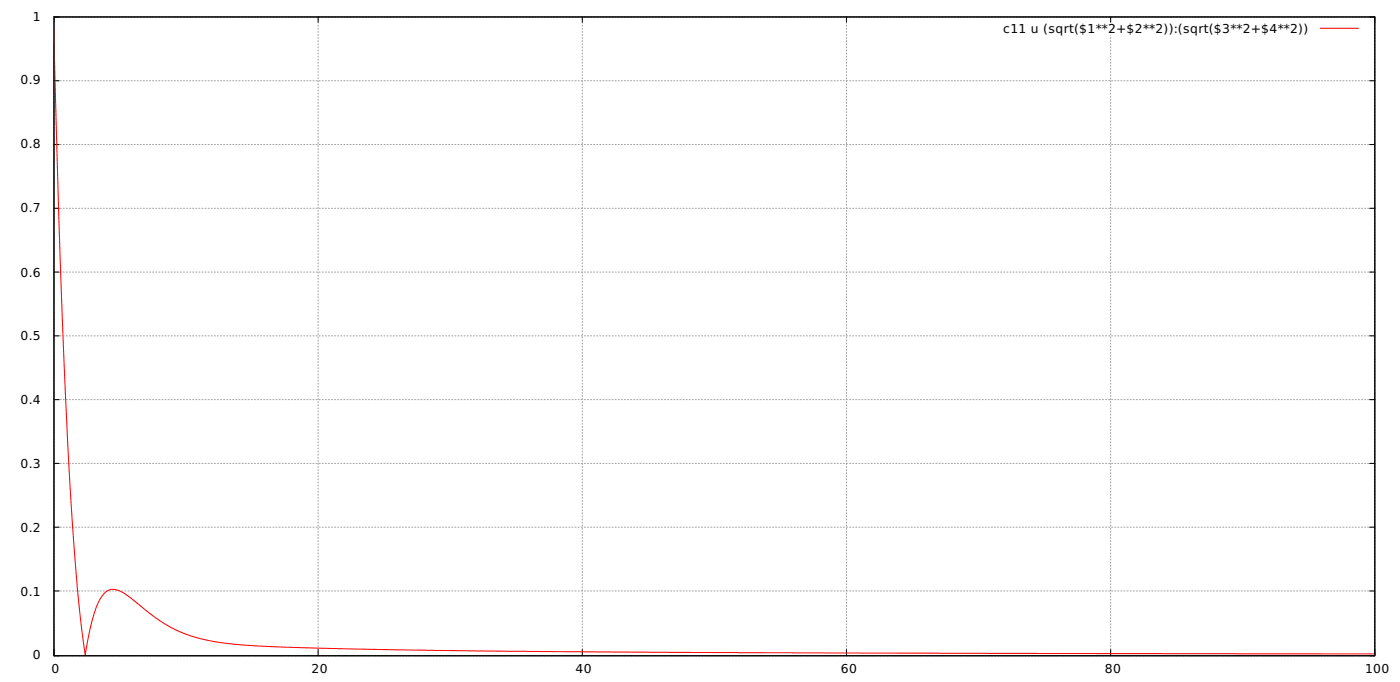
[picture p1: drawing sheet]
<svg xmlns="http://www.w3.org/2000/svg" width="480mm" height="234mm" viewBox="0 0 480 234" stroke-linecap="round" stroke-linejoin="round" font-family="sans-serif">
<g fill="none" stroke="#a0a0a4" stroke-width=".35" stroke-dasharray=".4 .7">
<path d="M18.5 5.8h453.3M381.2 7.6v-1.8M18.5 27.7h453.3M18.5 49.6h453.3M18.5 71.4h453.3M18.5 93.3h453.3M18.5 115.2h453.3M18.5 137.1h453.3M18.5 158.9h453.3M18.5 180.8h453.3M18.5 202.7h453.3M18.5 224.9h453.3"/>
<path d="M18.5 224.9v-219.1M109.2 224.9v-219.1M199.8 224.9v-219.1M290.5 224.9v-219.1M381.2 224.9v-212.7M471.8 224.9v-219.1"/>
</g>
<g fill="none" stroke="#000" stroke-width=".35">
<path d="M18.5 5.8h453.3v219.1h-453.3zM20.3 5.8h-1.8v1.8M109.2 5.8v1.8M199.8 5.8v1.8M290.5 5.8v1.8M381.2 5.8v1.8M470.1 5.8h1.7v1.8M18.5 27.7h1.8M470.1 27.7h1.7M18.5 49.6h1.8M470.1 49.6h1.7M18.5 71.4h1.8"/>
<path d="M470.1 71.4h1.7M18.5 93.3h1.8M470.1 93.3h1.7M18.5 115.2h1.8M470.1 115.2h1.7M18.5 137.1h1.8M470.1 137.1h1.7M18.5 158.9h1.8M470.1 158.9h1.7M18.5 180.8h1.8M470.1 180.8h1.7M18.5 202.7h1.8"/>
<path d="M470.1 202.7h1.7M18.5 222.8v2.1h1.8M109.2 222.8v2.1M199.8 222.8v2.1M290.5 222.8v2.1M381.2 222.8v2.1M471.8 222.8v2.1h-1.7"/>
</g>
<path d="M18.3 5.7l2.8 94.9a1848.1 1848.1 0 0 0 5.9 105.3l2.2 18.7 .5-2.5a52.4 52.4 0 0 1 5-17.2 4.9 4.9 0 0 1 7.7-1.6l13.1 10 4.6 2.6 4.1 1.7 4 1.3 7.8 1.5 14.5 1.3 40.8 1.1 68.1 .8 108.8 .4 163.8 .3M453.1 9.7h13.1" fill="none" stroke="#f00" stroke-width=".35"/>
<g font-size="4.2">
<text x="11.3" y="7.1">1</text>
<text x="344.3" y="11.3">c11 u (sqrt($1**2+$2**2)):(sqrt($3**2+$4**2))</text>
<text x="7.1" y="28.9">0.9</text>
<text x="7.1" y="50.8">0.8</text>
<text x="7.1" y="72.7">0.7</text>
<text x="7.1" y="94.9">0.6</text>
<text x="7.1" y="116.8">0.5</text>
<text x="7.1" y="138.6">0.4</text>
<text x="7.1" y="160.5">0.3</text>
<text x="7.1" y="182.4">0.2</text>
<text x="7.1" y="204.3">0.1</text>
<text x="11.3" y="226.1">0</text>
<text x="17.6" y="230.7">0</text>
<text x="106.9" y="230.7">20</text>
<text x="197.6" y="230.7">40</text>
<text x="288.6" y="230.7">60</text>
<text x="379.2" y="230.7">80</text>
<text x="468.5" y="230.7">100</text>
</g>
</svg>
